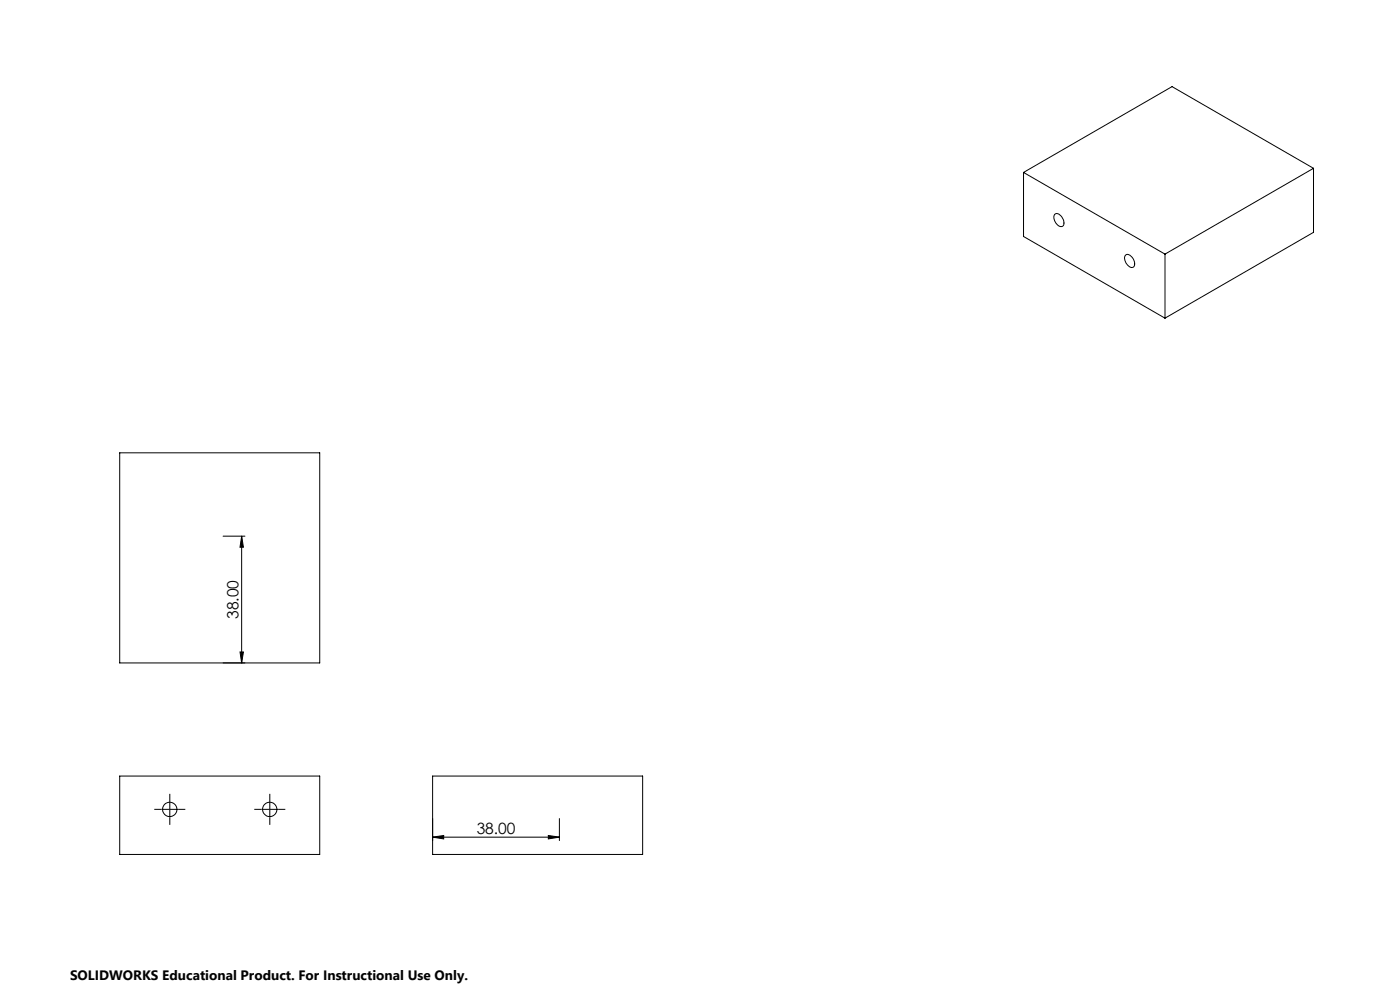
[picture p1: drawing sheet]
<svg xmlns="http://www.w3.org/2000/svg" width="420mm" height="297mm" viewBox="0 0 420 297" stroke-linecap="round" stroke-linejoin="round" font-family="sans-serif">
<g fill="none" stroke="#000" stroke-width=".3">
<path d="M307.1 51.7l42.4 24.5M307.1 51.7v19.2l42.4 24.5M394.1 50.4l-42.5-24.4-44.5 25.7M394.1 50.4l-44.6 25.8M394.1 50.4v19.2l-44.6 25.8M316.4 64.2a1.71 1.71 0 0 1 2.4 1.3 1.39 1.39 0 0 1-.6 2.4 2.86 2.86 0 0 1-1.8-3.7zM337.8 76.4a2.41 2.41 0 0 1 2.6 2.4 1.06 1.06 0 0 1-.6 1.3 1.06 1.06 0 0 1-1.3-.5 2.41 2.41 0 0 1-.7-3.2zM349.5 76.2v19.2M35.9 135.7h60v63h-60zM66.9 160.7h6.6M72.5 160.7l.5 3.3h-1zM72.5 160.7v38"/>
<path d="M72 195.4h1l-.5 3.3zM35.9 232.6h60v23.5h-60zM129.8 232.6h63v23.5h-63zM129.8 250.9l3.3-.5v1zM129.8 250.9h38M164.5 250.4l3.3 .5-3.3 .5zM167.8 245.3v6.6"/>
<circle cx="50.9" cy="242.6" r="2.14"/>
<circle cx="80.9" cy="242.6" r="2.15"/>
</g>
<g fill="none" stroke="#000" stroke-width=".3" stroke-dasharray="15.2 1.3 1.3 1.3" stroke-linecap="butt">
<path d="M48.4 242.6h-2.1M50.9 242.6v-2.5M50.9 242.6h-2.5M50.9 242.6v2.5M50.9 242.6h2.5M50.9 240.1v-2.2M50.9 245.1v2.1M53.4 242.6h2.2M78.4 242.6h-2.1M80.9 242.6v-2.5M80.9 242.6h-2.5M80.9 242.6v2.5"/>
<path d="M80.9 242.6h2.5M80.9 240.1v-2.2M80.9 245.1v2.1M83.4 242.6h2.2"/>
</g>
<path d="M72.5 160.7l.5 3.3h-1zM72 195.4h1l-.5 3.3zM129.8 250.9l3.3-.5v1zM164.5 250.4l3.3 .5-3.3 .5z" fill="#000"/>
<g font-size="4.7">
<text x="71.5" y="185.5" transform="rotate(-90 71.5 185.5)">38.00</text>
<text x="143" y="249.9">38.00</text>
</g>
<text font-size="4.1" x="21" y="293.7">SOLIDWORKS Educational Product. For Instructional Use Only.</text>
</svg>
